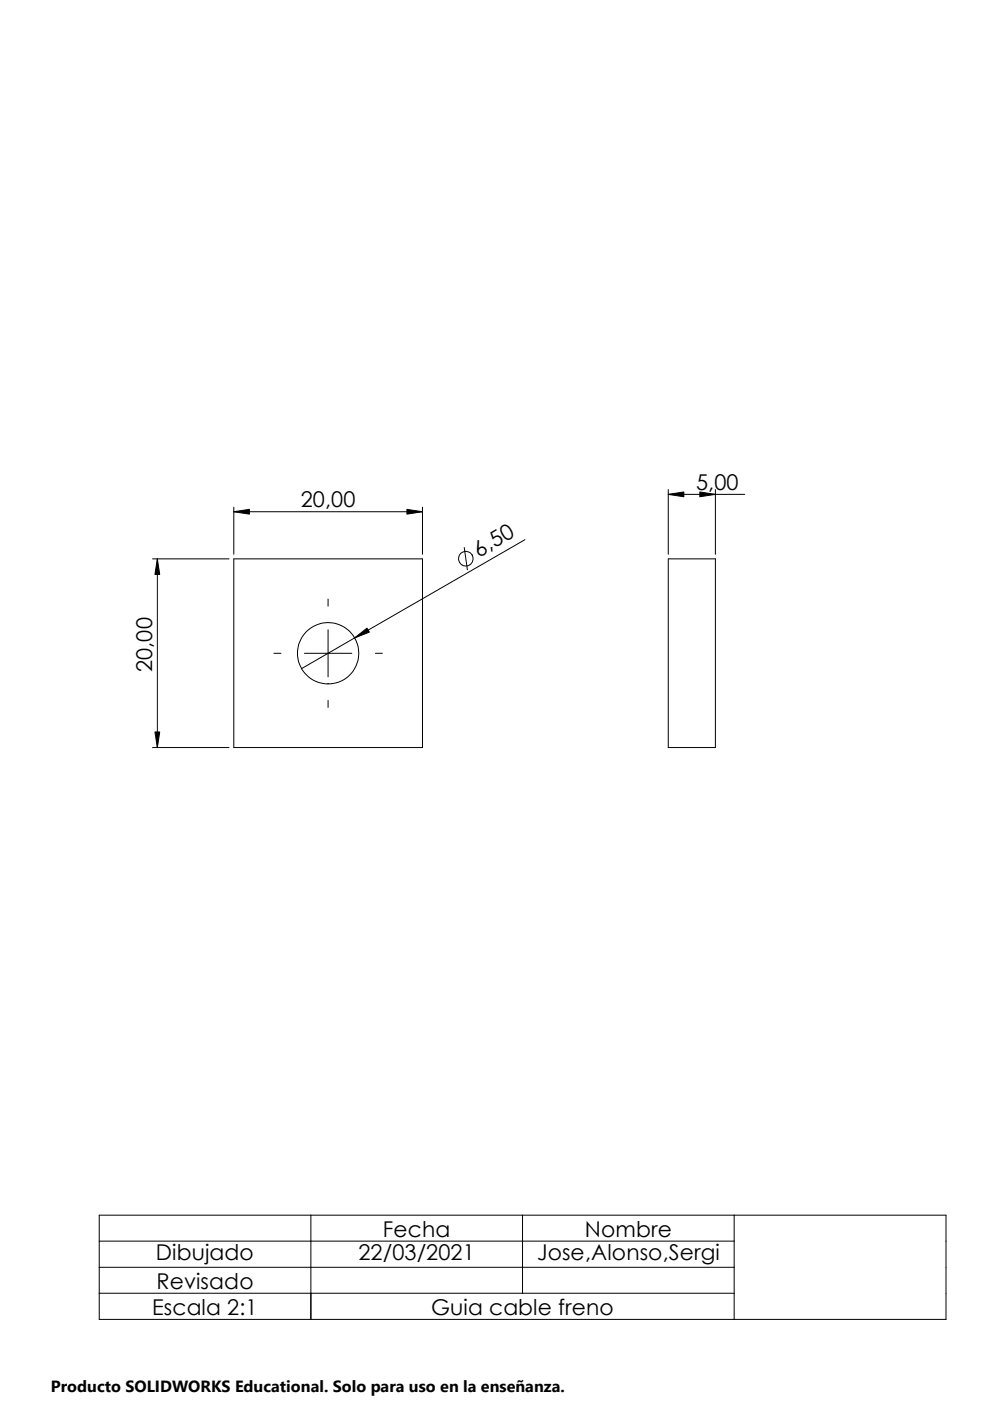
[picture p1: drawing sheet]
<svg xmlns="http://www.w3.org/2000/svg" width="210mm" height="297mm" viewBox="0 0 210 297" stroke-linecap="round" stroke-linejoin="round" font-family="sans-serif">
<g fill="none" stroke="#000" stroke-width=".21">
<path d="M32.3 118.5h16.3M33.4 118.5l.5 3.3h-1zM33.4 118.5v40M49.6 108.5l3.3-.5v1zM49.6 107.5v10M49.6 118.5h40v40h-40zM49.6 108.5h40M86.3 108l3.3 .5-3.3 .5zM89.6 107.5v10M98.4 116.1l.7 4.7M111.3 114.4l-47.4 27.4M141.7 104.8l3.3-.5v1z"/>
<path d="M141.7 118.5h10v40h-10zM141.7 103.8v13.7M141.7 104.8h16.2M148.4 104.3l3.3 .5-3.3 .5zM151.7 103.8v13.7M58.1 138.5h1.5M64.6 138.5h10M69.6 127v1.5M69.6 133.5v10M75.2 135.3l2.6-2.1 .5 .8zM79.6 138.5h1.5M32.3 158.5h16.3"/>
<path d="M32.9 155.2h1l-.5 3.3zM69.6 148.5v1.5M21 257.6h179.6v22.1h-179.6zM65.9 257.6v22.1M110.8 257.6v16.6M155.7 257.6v22.1M21 263.1h134.7M21 268.7h134.7M21 274.2h134.7"/>
<circle cx="98.8" cy="118.5" r="1.56"/>
<circle cx="69.6" cy="138.5" r="6.5"/>
</g>
<path d="M33.4 118.5l.5 3.3h-1zM49.6 108.5l3.3-.5v1zM86.3 108l3.3 .5-3.3 .5zM141.7 104.8l3.3-.5v1zM148.4 104.3l3.3 .5-3.3 .5zM75.2 135.3l2.6-2.1 .5 .8zM32.9 155.2h1l-.5 3.3z" fill="#000"/>
<path d="M10.8 291.5h104.2v5.5h-104.2z" fill="#fff"/>
<g font-size="4.6">
<text x="63.8" y="107.6">20,00</text>
<text x="147.6" y="103.9">5,00</text>
<text x="101.5" y="118.2" transform="rotate(-30 101.5 118.2)">6,50</text>
<text x="32.3" y="142.5" transform="rotate(-90 32.3 142.5)">20,00</text>
<text x="81.2" y="262.2">Fecha</text>
<text x="124" y="262.2">Nombre</text>
<text x="33.1" y="267.3">Dibujado</text>
<text x="76" y="267.3">22/03/2021</text>
<text x="113.9" y="267.3">Jose,Alonso,Sergi</text>
<text x="33.1" y="273.2">Revisado</text>
<text x="32.3" y="278.7">Escala 2:1</text>
<text x="91.4" y="278.7">Guia cable freno</text>
</g>
<text font-size="3.4" x="10.8" y="295.2">Producto SOLIDWORKS Educational. Solo para uso en la enseñanza.</text>
</svg>
